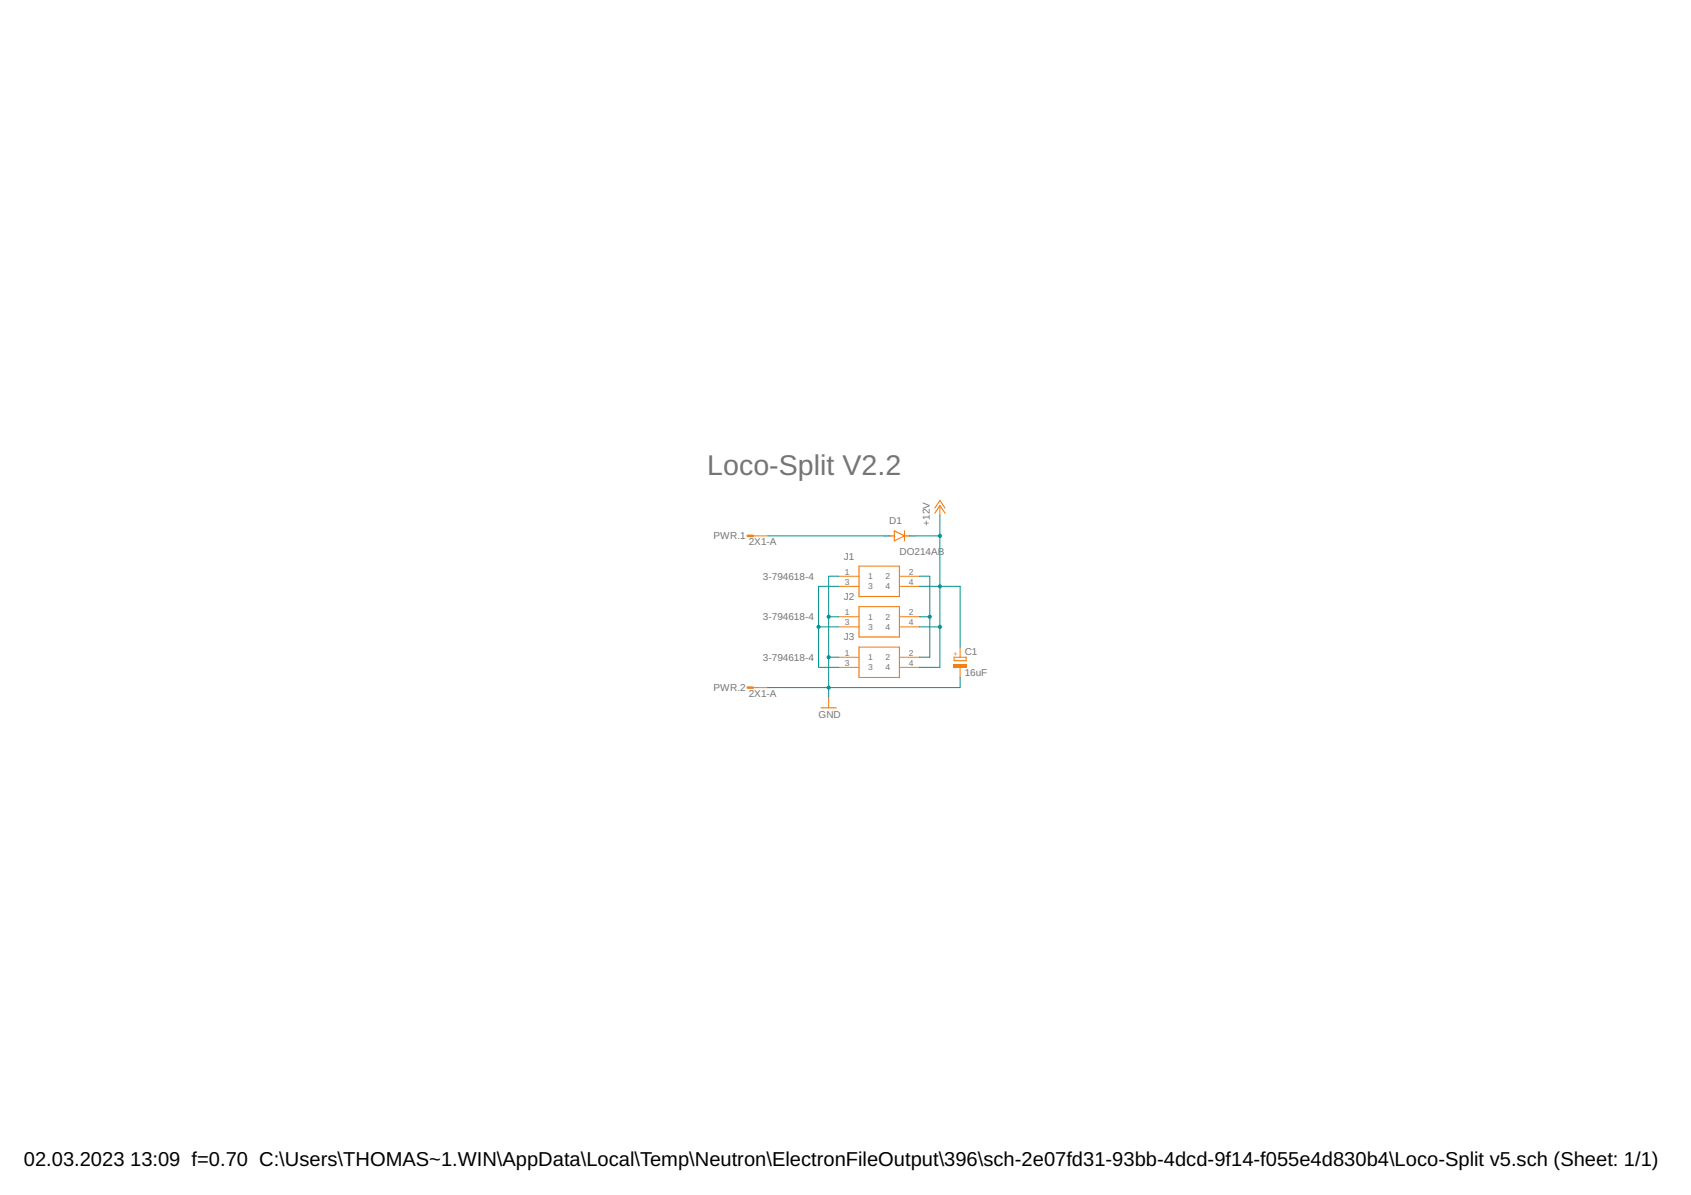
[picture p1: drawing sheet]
<svg xmlns="http://www.w3.org/2000/svg" width="297mm" height="210mm" viewBox="0 0 297 210" stroke-linecap="round" stroke-linejoin="round" font-family="sans-serif">
<path d="M150.9 99.4h7.1v5.4h-7.1zM156.2 94.1h.9M157.1 93.2l1.8 .9-1.8 .9zM158.9 93.2v1.8M158.9 94.1h.9M164.2 90.1l.9-1.3 .9 1.3M164.2 89.2l.9-1.3 .9 1.3M150.9 106.6h7.1v5.3h-7.1zM150.9 113.7h7.1v5.3h-7.1zM167.6 115.4h2.1v.7h-2.1zM144.2 124.3h2.7" fill="none" stroke="#f57c10" stroke-width=".19"/>
<g fill="none" stroke="#f57c10" stroke-width=".18">
<path d="M132.2 94.1h2.7M165.1 88.8v1.8M147.3 101.2h3.6M147.3 103h3.6M147.3 108.3h3.6M147.3 110.1h3.6M147.3 115.4h3.6M147.3 117.2h3.6M158 101.2h3.5M158 103h3.5M158 108.3h3.5M158 110.1h3.5"/>
<path d="M158 115.4h3.5M158 117.2h3.5M132.2 120.8h2.7M145.6 122.6v1.7"/>
</g>
<path d="M131.3 94.1h.9M131.3 120.8h.9" fill="none" stroke="#f57c10" stroke-width=".44"/>
<path d="M167.5 116.6h2.3v.6h-2.3z" fill-rule="evenodd" fill="#f57c10"/>
<path d="M167.5 116.6h2.3v.6h-2.3zM167.5 116.6v.6h2.3v-.6z" fill="#f57c10"/>
<path d="M168.7 113.7v1.7M168.7 117.2v1.8" fill="none" stroke="#f57c10" stroke-width=".18"/>
<path d="M143.8 110.1h3.5M147.3 103h-3.5v14.2h3.5" fill="none" stroke="#009292" stroke-width=".18"/>
<circle cx="143.8" cy="110.1" r=".36" fill="#009292"/>
<path d="M143.4 110.1a.36 .36 0 0 1 .7 0 .36 .36 0 0 1-.7 0zM143.4 110.1a.36 .36 0 0 0 .7 0 .36 .36 0 0 0-.7 0z" fill="#009292"/>
<path d="M161.5 101.2h1.8v14.2h-1.8M161.5 108.3h1.8" fill="none" stroke="#009292" stroke-width=".18"/>
<circle cx="163.3" cy="108.3" r=".36" fill="#009292"/>
<path d="M163 108.3a.36 .36 0 0 1 .7 0 .36 .36 0 0 1-.7 0zM163 108.3a.36 .36 0 0 0 .7 0 .36 .36 0 0 0-.7 0z" fill="#009292"/>
<path d="M145.6 108.3h1.7M145.6 115.4h1.7M147.3 101.2h-1.7v21.4M168.7 119v1.8h-23.1" fill="none" stroke="#009292" stroke-width=".18"/>
<g fill="#009292">
<circle cx="145.6" cy="108.3" r=".36"/>
<circle cx="145.6" cy="115.4" r=".36"/>
<circle cx="145.6" cy="120.8" r=".36"/>
</g>
<g fill="#009292">
<path d="M145.2 108.3a.36 .36 0 0 1 .7 0 .36 .36 0 0 1-.7 0zM145.2 108.3a.36 .36 0 0 0 .7 0 .36 .36 0 0 0-.7 0z"/>
<path d="M145.2 115.4a.36 .36 0 0 1 .7 0 .36 .36 0 0 1-.7 0zM145.2 115.4a.36 .36 0 0 0 .7 0 .36 .36 0 0 0-.7 0z"/>
<path d="M145.2 120.8a.36 .36 0 0 1 .7 0 .36 .36 0 0 1-.7 0zM145.2 120.8a.36 .36 0 0 0 .7 0 .36 .36 0 0 0-.7 0z"/>
</g>
<path d="M159.8 94.1h5.3M165.1 90.6v26.6h-3.6M161.5 103h7.2v10.7M161.5 110.1h3.6M134.9 120.8h10.7" fill="none" stroke="#009292" stroke-width=".18"/>
<g fill="#009292">
<circle cx="165.1" cy="110.1" r=".36"/>
<circle cx="165.1" cy="103" r=".36"/>
<circle cx="165.1" cy="94.1" r=".36"/>
</g>
<g fill="#009292">
<path d="M164.7 110.1a.4 .4 0 0 1 .8 0 .4 .4 0 0 1-.8 0zM164.7 110.1a.4 .4 0 0 0 .8 0 .4 .4 0 0 0-.8 0z"/>
<path d="M164.7 103a.4 .4 0 0 1 .8 0 .4 .4 0 0 1-.8 0zM164.7 103a.4 .4 0 0 0 .8 0 .4 .4 0 0 0-.8 0z"/>
<path d="M164.7 94.1a.4 .4 0 0 1 .8 0 .4 .4 0 0 1-.8 0zM164.7 94.1a.4 .4 0 0 0 .8 0 .4 .4 0 0 0-.8 0z"/>
</g>
<path d="M134.9 94.1h21.3" fill="none" stroke="#009292" stroke-width=".18"/>
<text font-size="5" fill="#757575" x="124.2" y="83.5">Loco-Split V2.2</text>
<g font-size="3.5">
<text x="4.2" y="204.7">02.03.2023</text>
<text x="22.9" y="204.7">13:09 f=0.70 C:\Users\THOMAS~1.WIN\AppData\Local\Temp\Neutron\ElectronFileOutput\396\sch-2e07fd31-93bb-4dcd-9f14-f055e4d830b4\Loco-Split v5.sch (Sheet: 1/1)</text>
</g>
<g font-size="1.8" fill="#757575">
<text x="125.3" y="94.7">PWR.1</text>
<text x="131.5" y="95.8">2X1-A</text>
<text x="156.2" y="92">D1</text>
<text x="163.3" y="92.3" transform="rotate(-90 163.3 92.3)">+12V</text>
<text x="134" y="101.8">3-794618-4</text>
<text x="148.2" y="98.3">J1</text>
<text x="158" y="97.5">DO214AB</text>
<text x="148.2" y="105.4">J2</text>
<text x="134" y="108.9">3-794618-4</text>
<text x="148.2" y="112.5">J3</text>
<text x="134" y="116.1">3-794618-4</text>
<text x="169.5" y="118.7">16uF</text>
<text x="169.5" y="115.1">C1</text>
<text x="125.3" y="121.3">PWR.2</text>
<text x="131.5" y="122.5">2X1-A</text>
<text x="143.8" y="126.1">GND</text>
</g>
<g font-size="1.5" fill="#757575">
<text x="148.4" y="101">1</text>
<text x="152.5" y="101.8">1</text>
<text x="155.5" y="101.8">2</text>
<text x="159.6" y="101">2</text>
<text x="148.4" y="102.8">3</text>
<text x="152.5" y="103.5">3</text>
<text x="155.5" y="103.5">4</text>
<text x="159.6" y="102.8">4</text>
<text x="148.4" y="108.1">1</text>
<text x="148.4" y="109.9">3</text>
<text x="152.5" y="108.9">1</text>
<text x="152.5" y="110.6">3</text>
<text x="155.5" y="108.9">2</text>
<text x="155.5" y="110.6">4</text>
<text x="159.6" y="108.1">2</text>
<text x="159.6" y="109.9">4</text>
<text x="148.4" y="115.2">1</text>
<text x="148.4" y="117">3</text>
<text x="152.5" y="116">1</text>
<text x="152.5" y="117.8">3</text>
<text x="155.5" y="116">2</text>
<text x="155.5" y="117.7">4</text>
<text x="159.6" y="115.2">2</text>
<text x="159.6" y="117">4</text>
</g>
<text font-size="1.2" fill="#f57c10" x="168.2" y="115.2" transform="rotate(-90 168.2 115.2)">+</text>
<g font-size=".4" fill="#808080">
<text x="155.1" y="94.2">SpiceOrder 1</text>
<text x="158.6" y="94.2">SpiceOrder 2</text>
</g>
</svg>
